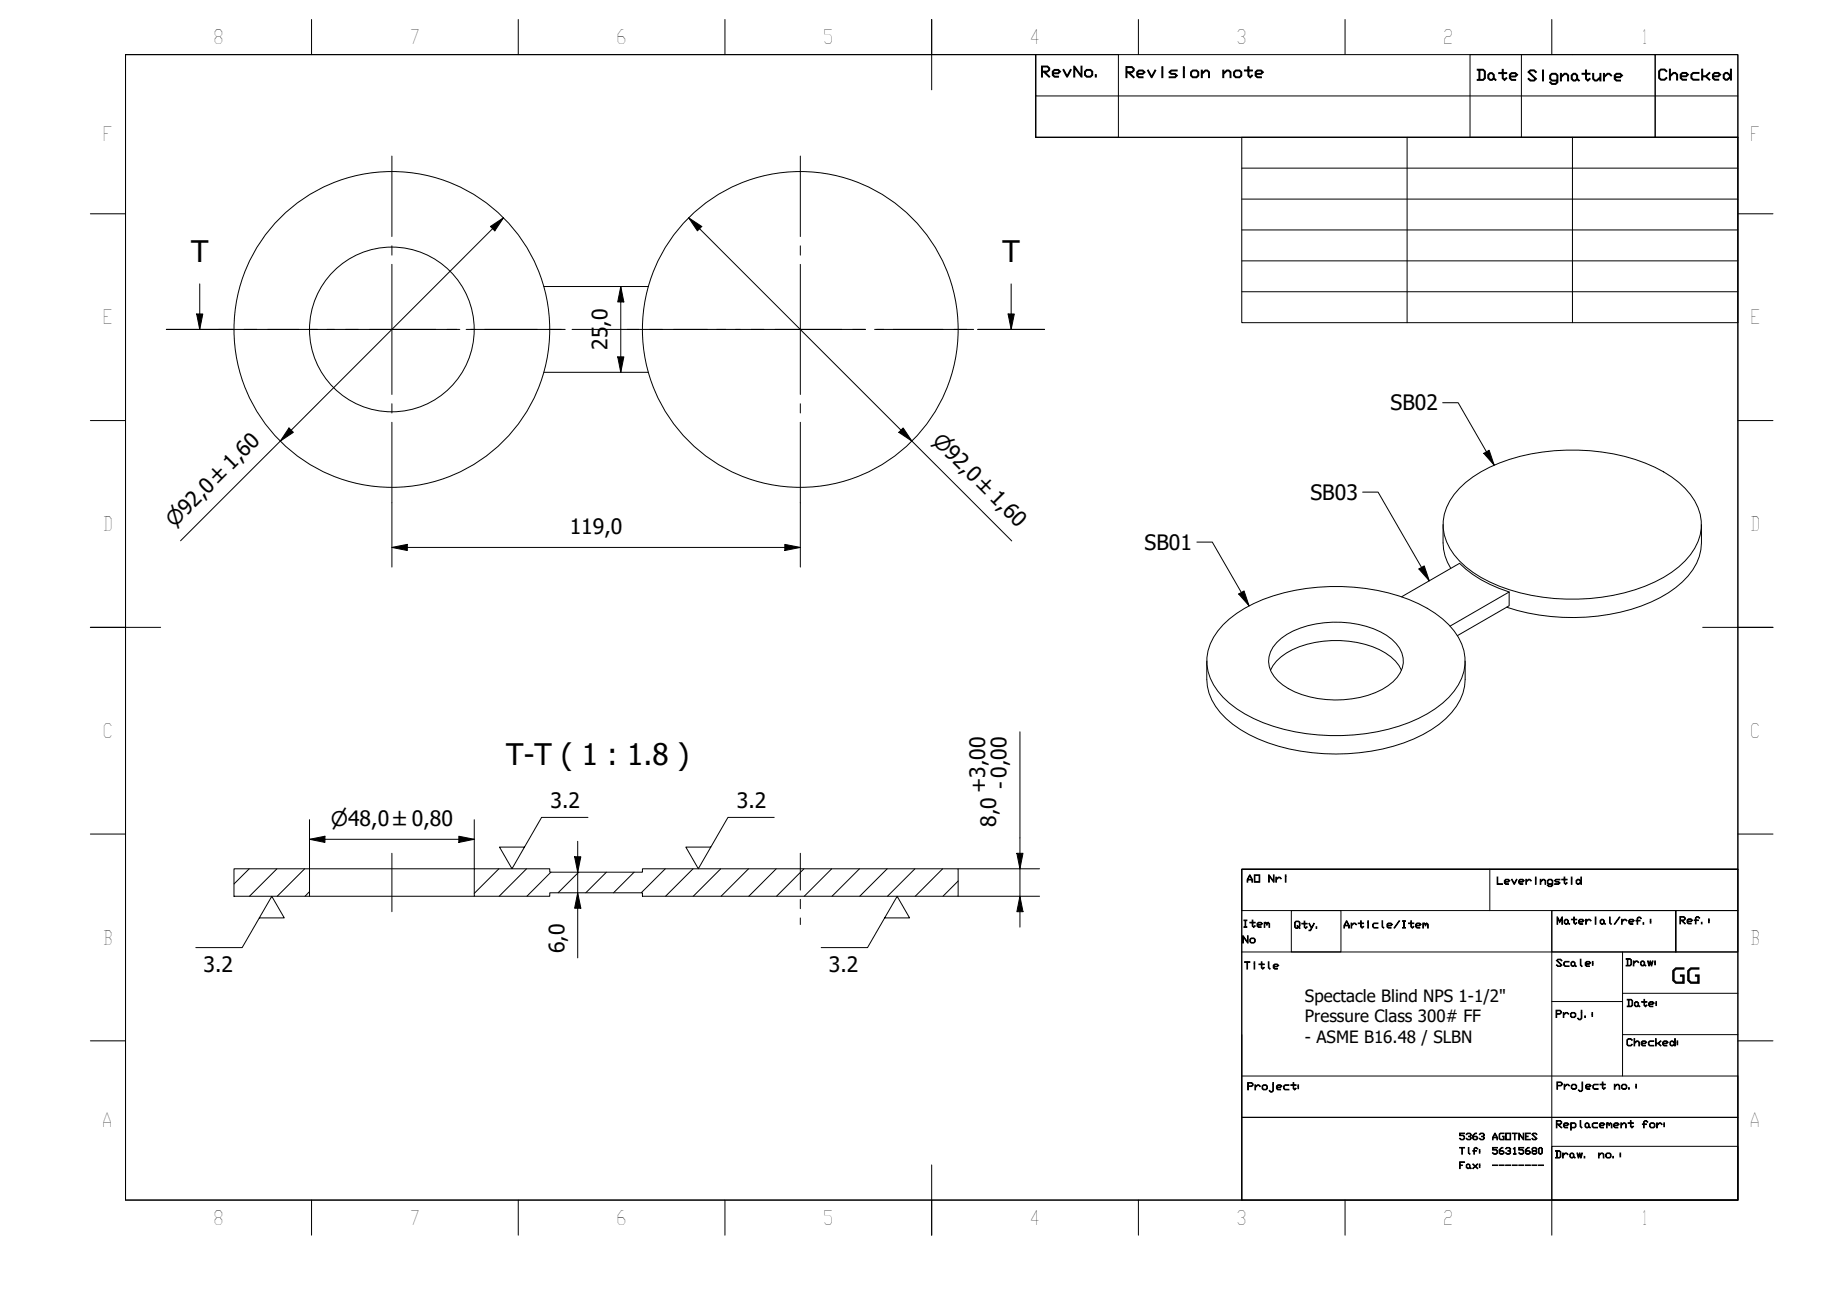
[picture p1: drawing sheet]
<svg xmlns="http://www.w3.org/2000/svg" width="297mm" height="210mm" viewBox="0 0 297 210" stroke-linecap="round" stroke-linejoin="round" font-family="sans-serif">
<!-- layer: Hatch (ISO) -->
<g fill="none" stroke="#000" stroke-width=".16">
<path d="M40.3 140.6l-2.4 2.5M44.8 140.6l-4.4 4.4M49.3 140.6l-4.4 4.4M50.1 144.3l-.7 .7M80.8 140.6l-4 4M85.2 140.6l-4.4 4.4M89.2 141.2l-3.9 3.8M93.7 141.2l-3.4 3.3M98.2 141.2l-3.4 3.3M102.6 141.2l-3.3 3.3M107.7 140.6l-3.9 3.9M112.2 140.6l-4.5 4.4"/>
<path d="M116.7 140.6l-4.5 4.4M121.2 140.6l-4.5 4.4M125.7 140.6l-4.5 4.4M130.1 140.6l-4.4 4.4M134.6 140.6l-4.4 4.4M139.1 140.6l-4.4 4.4M143.6 140.6l-4.4 4.4M148.1 140.6l-4.4 4.4M152.6 140.6l-4.4 4.4M155.1 142.6l-2.5 2.4"/>
</g>
<!-- layer: Visible (ISO) -->
<g fill="none" stroke="#000" stroke-width=".16">
<path d="M88 46.4h17M88 60.3h17M236.2 79a22 22 0 0 1 11.7-5.5 33.7 33.7 0 0 1 20 2.1 13.8 13.8 0 0 1 7 6.5 7.8 7.8 0 0 1-2.1 8.7 22.1 22.1 0 0 1-11.6 5.5 33.5 33.5 0 0 1-20-2.1 13.7 13.7 0 0 1-7-6.5 7.8 7.8 0 0 1 2-8.7zM233.6 84.9a11.4 11.4 0 0 0 .7 6.1l.5 1M244.3 95.8a19.3 19.3 0 0 1-8-4.6l-9.4 5.4M275.4 84.9a11.2 11.2 0 0 1-.8 6.2 14.1 14.1 0 0 1-7.3 6.3 33.8 33.8 0 0 1-23.4 .9M195.3 107v3a9.2 9.2 0 0 0 4.3 7.2 26.8 26.8 0 0 0 14.7 4.8 30.4 30.4 0 0 0 17.4-3.9 11.1 11.1 0 0 0 5.4-7l.1-4.1M198 101.1a22.1 22.1 0 0 1 11.6-5.6 33.7 33.7 0 0 1 20 2.2 13.8 13.8 0 0 1 7 6.5 7.8 7.8 0 0 1-2.1 8.7 22.1 22.1 0 0 1-11.6 5.5 33.7 33.7 0 0 1-20-2.1 13.8 13.8 0 0 1-7-6.5 7.8 7.8 0 0 1 2.1-8.7zM205.7 108.5a7.8 7.8 0 0 1 4.7-3.8 17.2 17.2 0 0 1 13.9 1 6.3 6.3 0 0 1 2.6 2.8M206.7 104a13.3 13.3 0 0 1 9-3.3 14.7 14.7 0 0 1 9.6 2.8 4.2 4.2 0 0 1 .2 6.8 14.5 14.5 0 0 1-10.8 2.9 13.3 13.3 0 0 1-7.9-3 4.1 4.1 0 0 1-.1-6.2zM234.7 101.3l9.6-5.5v2.2l-8.4 4.9M37.9 140.6h12.2v4.4h-12.2z"/>
<path d="M50.1 145h26.7M50.1 140.6h26.7M76.8 140.6h12.2v.6h15v-.6h51.1v4.4h-51.1v-.5h-15v.5h-12.2z"/>
<circle cx="63.4" cy="53.3" r="25.6"/>
<circle cx="63.4" cy="53.3" r="13.3"/>
<circle cx="129.5" cy="53.3" r="25.6"/>
</g>
<!-- layer: Section Line (ISO) -->
<g fill="none" stroke="#000" stroke-width=".16">
<path d="M26.9 53.3h10.8M31.8 50.8h1l-.5 2.5zM32.3 45.9v7.4M39.5 53.3h2.1M43.3 53.3h10.9M55.9 53.3h2.1M59.8 53.3h10.8M72.3 53.3h2.1M76.2 53.3h10.8M88.8 53.3h2M92.6 53.3h10.8M105.2 53.3h2.1"/>
<path d="M109 53.3h10.8M121.6 53.3h2.1M125.4 53.3h10.9M138 53.3h2.1M141.9 53.3h10.8M154.4 53.3h2.1M158.3 53.3h10.8M163.2 50.8h1l-.5 2.5zM163.7 45.9v7.4"/>
</g>
<path d="M31.8 50.8h1l-.5 2.5zM163.2 50.8h1l-.5 2.5z" fill="#000"/>
<!-- layer: BOXES -->
<g fill="none" stroke="#000" stroke-width=".16">
<path d="M167.7 8.8v6.7h113.6M167.7 15.5v6.7h113.6M167.7 8.8h13.3v13.4h-13.3zM238 8.8h29.9v13.4h-29.9zM246.3 8.8v13.4M267.9 8.8h13.4v13.4h-13.4zM201 140.7h80.3h-80.3v6.7h80.3v-6.7v53.5h-80.3zM201 154.1h80.3M209 147.4h8.1v6.7h-8.1zM241.2 140.7v6.7M251.2 147.4h20.1v6.7v-6.7h10v6.7h-30.1zM251.2 147.4v46.8v-8.7h30.1v8.7"/>
<path d="M262.6 154.1v8h-11.4M201 174.1h80.3v6.7h-80.3v13.4M201 167.4v13.4h80.3v13.4M262.6 162.1v12M262.6 160.8h18.7M262.6 167.4h18.7M201 194.2h80.3"/>
</g>
<!-- layer: BORDER -->
<g fill="none" stroke="#000" stroke-width=".16">
<path d="M20.3 8.8h261v185.4h-261zM50.4 3.2v5.6M83.9 3.2v5.6M117.3 3.2v5.6M150.8 3.1v11.4M184.3 3.2v5.6M217.7 3.2v5.6M251.2 3.2v5.6M14.6 34.6h5.7M281.3 34.6h5.7M14.6 68.1h5.7M281.3 68.1h5.7"/>
<path d="M14.6 101.5h11.4M275.6 101.5h11.4M14.6 135h5.7M281.3 135h5.7M14.6 168.4h5.7M281.3 168.4h5.7M50.4 194.2v5.7M83.9 194.2v5.7M117.3 194.2v5.7M150.8 188.5v11.4M184.3 194.2v5.7M217.7 194.2v5.7"/>
<path d="M251.2 194.2v5.7"/>
</g>
<!-- layer: 0 -->
<path d="M20.3 8.8h147.4v13.4h113.6v118.5h-80.3v53.5h-180.7zM201 22.2h80.3v30h-80.3zM201 27.2h80.3M201 32.2h80.3M201 37.2h80.3M227.8 22.2v30M254.5 22.2v30M201 42.2h80.3M201 47.2h80.3" fill="none" stroke="#000" stroke-width=".16"/>
<!-- layer: Center Mark (ISO) -->
<g fill="none" stroke="#000" stroke-width=".16">
<path d="M63.4 25.3v13M63.4 39.8v1.5M129.6 25.3v13M129.6 39.8v1.5M35.4 53.3h13M49.9 53.3h1.5M52.9 53.3h21.1M63.4 42.8v21M75.5 53.3h1.5M78.5 53.3h13M101.5 53.3h13M116 53.3h1.5"/>
<path d="M119 53.3h21.1M129.6 42.8v21M141.6 53.3h1.5M144.6 53.3h13M63.4 65.3v1.5M63.4 68.3v13.1M129.6 65.3v1.5M129.6 68.3v13.1"/>
</g>
<!-- layer: Dimension (ISO) -->
<g fill="none" stroke="#000" stroke-width=".16">
<path d="M79.4 36.7l2.1-1.5-1.4 2.2zM81.5 35.2l-52.3 52.3M111.5 35.2l2.1 1.5-.7 .7zM111.5 35.2l52.3 52.3M100 57.8h1l-.5 2.5zM100.5 46.4l.5 2.5h-1zM100.5 46.4v13.9M46.8 69.3l.7 .7-2.1 1.4zM146.2 69.3l1.4 2.1-2.1-1.4zM63.4 88.6l2.5-.5v1zM63.4 88.6h66.2M63.4 81.4v10.4"/>
<path d="M127 88.1l2.6 .5-2.6 .5zM129.6 81.4v10.4M165.1 118.4v31.6M50.1 135.8l2.5-.5v1zM50.1 135.8h26.7M50.1 132.7v7.9M74.3 135.3l2.5 .5-2.5 .5zM76.8 132.7v7.9M93 138.7h1l-.5 2.5zM93.5 136.2v18.8M164.6 138.1h1l-.5 2.5zM93.5 144.5l.5 2.5h-1z"/>
<path d="M155.1 140.6h13.2M155.1 145h13.2M165.1 145l.5 2.5h-1z"/>
</g>
<g fill="#000">
<path d="M79.4 36.7l2.1-1.5-1.4 2.2zM111.5 35.2l2.1 1.5-.7 .7zM100 57.8h1l-.5 2.5zM100.5 46.4l.5 2.5h-1zM46.8 69.3l.7 .7-2.1 1.4zM146.2 69.3l1.4 2.1-2.1-1.4zM63.4 88.6l2.5-.5v1zM127 88.1l2.6 .5-2.6 .5zM50.1 135.8l2.5-.5v1zM74.3 135.3l2.5 .5-2.5 .5zM93 138.7h1l-.5 2.5zM164.6 138.1h1l-.5 2.5z"/>
<path d="M93.5 144.5l.5 2.5h-1zM165.1 145l.5 2.5h-1z"/>
</g>
<!-- layer: Centerline (ISO) -->
<path d="M63.4 138.1v9.4M129.6 138.1v6M129.6 145.6v1.5M129.6 148.6v1" fill="none" stroke="#000" stroke-width=".16"/>
<!-- layer: Symbol (ISO) -->
<path d="M220.6 79.6h2.5l8.3 14.4M233.5 65.2h2.5l5.9 10.1M240.2 73.4l.9-.5 .8 2.4zM193.7 87.7h2.5l6 10.3M200.5 96.1l.9-.5 .8 2.4zM229.7 92.1l.8-.5 .9 2.4zM95.2 132.3h-7.5l-4.8 8.3-2-3.5h4M125.3 132.3h-7.5l-4.8 8.3-2-3.5h4.1M42 148.6h4l-2-3.5-4.8 8.3h-7.5M143.2 148.6h4l-2-3.5-4.8 8.3h-7.5" fill="none" stroke="#000" stroke-width=".16"/>
<path d="M240.2 73.4l.9-.5 .8 2.4zM200.5 96.1l.9-.5 .8 2.4zM229.7 92.1l.8-.5 .9 2.4z" fill="#000"/>
<g font-size="4.8">
<text x="30.9" y="42.4">T</text>
<text x="162.3" y="42.4">T</text>
<text x="82" y="123.8">T-T ( 1 : 1.8 )</text>
</g>
<g font-size="3.4">
<text x="98.3" y="52.9" transform="rotate(-90 98.3 52.9)">,0</text>
<text x="98.3" y="56.6" transform="rotate(-90 98.3 56.6)">25</text>
<text x="225.1" y="66.4">SB02</text>
<text x="212.1" y="80.9">SB03</text>
<text x="92.2" y="86.4">119,0</text>
<text x="185.3" y="89">SB01</text>
<text x="89.1" y="130.8">3.2</text>
<text x="119.3" y="130.8">3.2</text>
<text x="159.6" y="128.4" transform="rotate(-90 159.6 128.4)">+3,00</text>
<text x="163.1" y="127.7" transform="rotate(-90 163.1 127.7)">- 0,00</text>
<text x="161.2" y="133.8" transform="rotate(-90 161.2 133.8)">8,0</text>
<text x="91.4" y="154.3" transform="rotate(-90 91.4 154.3)">6,0</text>
<text x="32.9" y="157.4">3.2</text>
<text x="134.2" y="157.4">3.2</text>
<text x="270.5" y="159.1">GG</text>
</g>
<g font-size="3.3">
<text x="150.8" y="71.5" transform="rotate(45 150.8 71.5)">⌀92,0 ±1,60</text>
<text x="28.2" y="85.5" transform="rotate(-45 28.2 85.5)">⌀92,0 ±1,60</text>
<text x="53.5" y="133.7">⌀48,0 ±0,80</text>
</g>
<g font-size="3.2">
<text x="34.5" y="7.1">8</text>
<text x="66.3" y="7.1">7</text>
<text x="99.7" y="7.1">6</text>
<text x="133.2" y="7.1">5</text>
<text x="166.6" y="7.2">4</text>
<text x="200.1" y="7.1">3</text>
<text x="233.6" y="7.1">2</text>
<text x="265.6" y="7.1">1</text>
<text x="16.6" y="22.9">F</text>
<text x="283.3" y="22.9">F</text>
<text x="16.6" y="52.5">E</text>
<text x="283.3" y="52.5">E</text>
<text x="16.6" y="85.9">D</text>
<text x="283.3" y="85.9">D</text>
<text x="16.6" y="119.4">C</text>
<text x="283.3" y="119.4">C</text>
<text x="16.6" y="152.9">B</text>
<text x="283.3" y="152.9">B</text>
<text x="16.5" y="182.4">A</text>
<text x="283.2" y="182.4">A</text>
<text x="34.5" y="198.2">8</text>
<text x="66.3" y="198.2">7</text>
<text x="99.7" y="198.2">6</text>
<text x="133.2" y="198.2">5</text>
<text x="166.6" y="198.3">4</text>
<text x="200.1" y="198.2">3</text>
<text x="233.6" y="198.2">2</text>
<text x="265.6" y="198.2">1</text>
</g>
<g font-size="2.7">
<text x="211.2" y="162.2">Spectacle Blind NPS 1-1/2&quot;</text>
<text x="211.2" y="165.5">Pressure Class 300# FF</text>
<text x="211.2" y="168.8">- ASME B16.48 / SLBN</text>
</g>
<g font-size="2.4">
<text x="168.4" y="12.4">RevNo.</text>
<text x="182" y="12.5">Revision</text>
<text x="197.7" y="12.5">note</text>
<text x="238.9" y="13">Date</text>
<text x="247.1" y="13.1">Signature</text>
<text x="268.3" y="12.9">Checked</text>
</g>
<g font-size="1.6">
<text x="201.7" y="142.8">AO</text>
<text x="205.2" y="142.8">Nri</text>
<text x="242.2" y="143.1">Leveringstid</text>
<text x="251.9" y="149.6">Material/ref.:</text>
<text x="271.8" y="149.5">Ref.:</text>
<text x="201" y="150.1">Item</text>
<text x="201" y="152.6">No</text>
<text x="209.4" y="150.2">Qty.</text>
<text x="217.4" y="150.2">Article/Item</text>
<text x="201.3" y="156.8">Title</text>
<text x="251.8" y="156.4">Scale:</text>
<text x="263.1" y="156.3">Draw:</text>
<text x="251.7" y="164.7">Proj.:</text>
<text x="263.2" y="162.9">Date:</text>
<text x="263.2" y="169.3">Checked:</text>
<text x="201.8" y="176.4">Project:</text>
<text x="251.9" y="176.3">Project</text>
<text x="261.2" y="176.3">no.:</text>
<text x="251.8" y="182.5">Replacement</text>
<text x="265.7" y="182.5">for:</text>
<text x="251.6" y="187.4">Draw.</text>
<text x="258.6" y="187.4">no.:</text>
</g>
<g font-size="1.5">
<text x="236.1" y="184.4">5363 AGOTNES</text>
<text x="236.1" y="186.8">Tlf: 56315680</text>
<text x="236.1" y="189.1">Fax: --------</text>
</g>
</svg>
